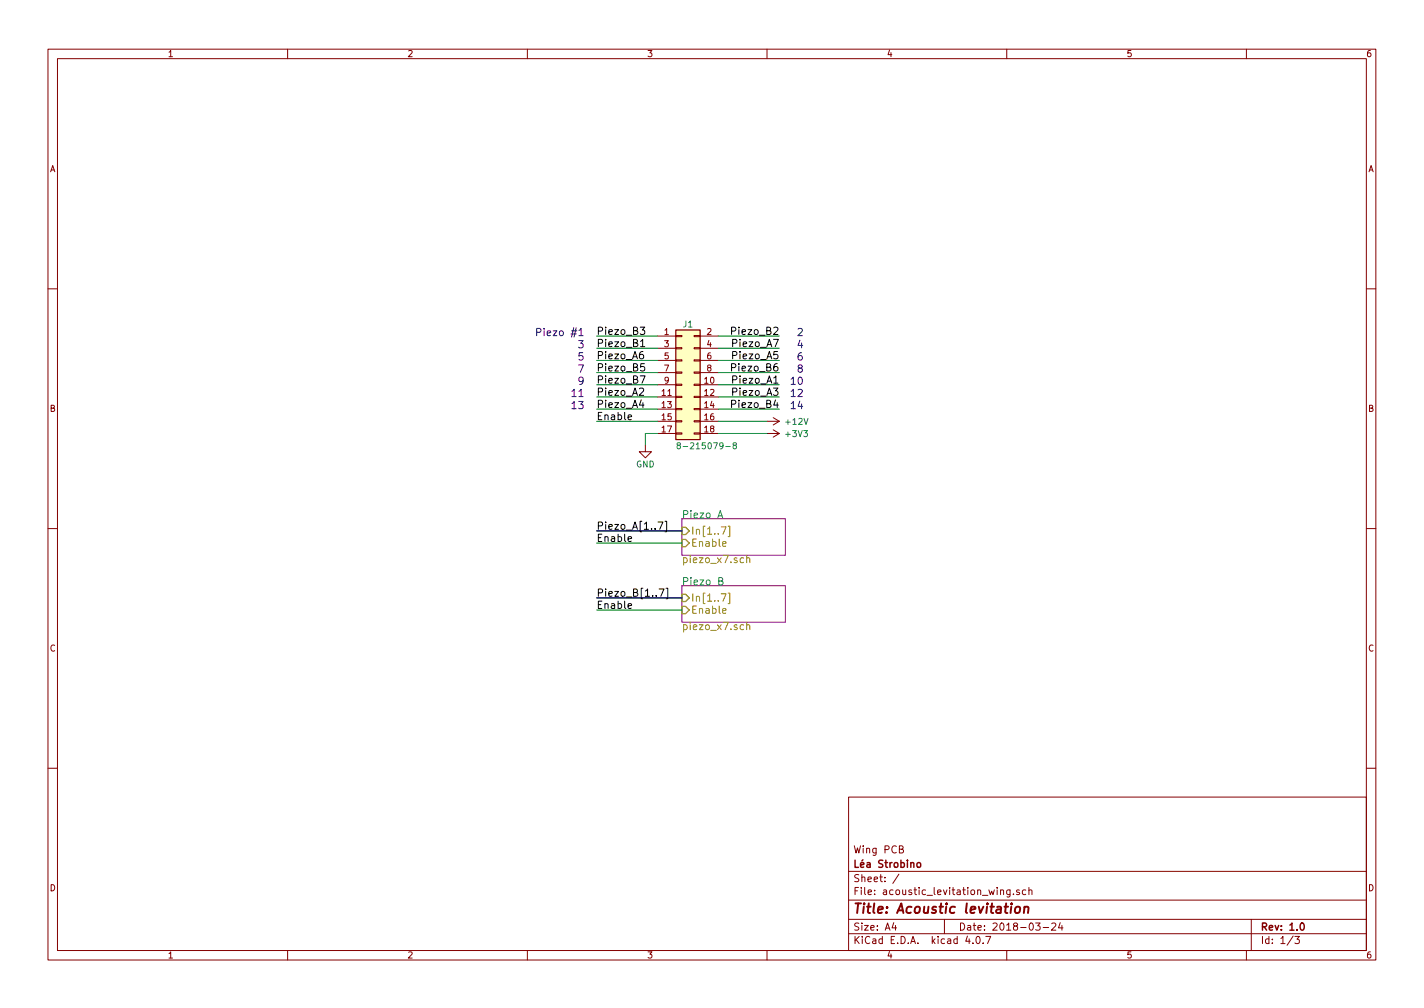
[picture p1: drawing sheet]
EESchema Schematic File Version 2
LIBS:power
LIBS:device
LIBS:transistors
LIBS:conn
LIBS:linear
LIBS:regul
LIBS:74xx
LIBS:cmos4000
LIBS:adc-dac
LIBS:memory
LIBS:xilinx
LIBS:microcontrollers
LIBS:dsp
LIBS:microchip
LIBS:analog_switches
LIBS:motorola
LIBS:texas
LIBS:intel
LIBS:audio
LIBS:interface
LIBS:digital-audio
LIBS:philips
LIBS:display
LIBS:cypress
LIBS:siliconi
LIBS:opto
LIBS:atmel
LIBS:contrib
LIBS:valves
LIBS:library
LIBS:acoustic_levitation_wing-cache
EELAYER 25 0
EELAYER END
$Descr A4 11693 8268
encoding utf-8
Sheet 1 3
Title "Acoustic levitation"
Date "2018-03-24"
Rev "1.0"
Comp "Léa Strobino"
Comment1 "Wing PCB"
Comment2 ""
Comment3 ""
Comment4 ""
$EndDescr
$Sheet
S 5600 4250 850  300 
U 5AB0E51A
F0 "Piezo A" 60
F1 "piezo_x7.sch" 60
F2 "In[1..7]" I L 5600 4350 60 
F3 "Enable" I L 5600 4450 60 
$EndSheet
$Sheet
S 5600 4800 850  300 
U 5AB0F1A6
F0 "Piezo B" 60
F1 "piezo_x7.sch" 60
F2 "In[1..7]" I L 5600 4900 60 
F3 "Enable" I L 5600 5000 60 
$EndSheet
$Comp
L Conn_02x09_Odd_Even J1
U 1 1
P 5600 3150
F 0 "J1" H 5650 3650 50  0000 C CNN
F 1 "8-215079-8" H 5550 2650 50  0000 L CNN
F 2 "footprints:TE_8-215079-8" H 5600 3150 50  0001 C CNN
F 3 "" H 5600 3150 50  0001 C CNN
F 4 "TE Connectivity AMP Connectors" H 5600 3150 60  0001 C CNN "Manufacturer"
F 5 "8-215079-8" H 5600 3150 60  0001 C CNN "ManufacturerPartNumber"
F 6 "Digi-Key" H 5600 3150 60  0001 C CNN "Supplier1"
F 7 "A99466CT-ND" H 5600 3150 60  0001 C CNN "Supplier1PartNumber"
	1    5600 3150
	1    0    0    -1  
$EndComp
Wire Wire Line
	5400 2750 4900 2750
Text Label 4900 2750 0    60   ~ 0
Piezo_B3
Wire Wire Line
	5400 2850 4900 2850
Text Label 4900 2850 0    60   ~ 0
Piezo_B1
Wire Wire Line
	5400 2950 4900 2950
Text Label 4900 2950 0    60   ~ 0
Piezo_A6
Wire Wire Line
	5400 3050 4900 3050
Text Label 4900 3050 0    60   ~ 0
Piezo_B5
Wire Wire Line
	5400 3150 4900 3150
Text Label 4900 3150 0    60   ~ 0
Piezo_B7
Wire Wire Line
	5400 3250 4900 3250
Text Label 4900 3250 0    60   ~ 0
Piezo_A2
Wire Wire Line
	5400 3350 4900 3350
Text Label 4900 3350 0    60   ~ 0
Piezo_A4
Wire Wire Line
	5900 2750 6400 2750
Text Label 6400 2750 2    60   ~ 0
Piezo_B2
Wire Wire Line
	5900 2850 6400 2850
Text Label 6400 2850 2    60   ~ 0
Piezo_A7
Wire Wire Line
	5900 2950 6400 2950
Text Label 6400 2950 2    60   ~ 0
Piezo_A5
Wire Wire Line
	5900 3050 6400 3050
Text Label 6400 3050 2    60   ~ 0
Piezo_B6
Wire Wire Line
	5900 3150 6400 3150
Text Label 6400 3150 2    60   ~ 0
Piezo_A1
Wire Wire Line
	5900 3250 6400 3250
Text Label 6400 3250 2    60   ~ 0
Piezo_A3
Wire Wire Line
	5900 3350 6400 3350
Text Label 6400 3350 2    60   ~ 0
Piezo_B4
Wire Wire Line
	5400 3550 5300 3550
Wire Wire Line
	5300 3550 5300 3650
$Comp
L GND #PWR01
U 1 1
P 5300 3650
F 0 "#PWR01" H 5300 3400 50  0001 C CNN
F 1 "GND" H 5300 3500 50  0000 C CNN
F 2 "" H 5300 3650 50  0001 C CNN
F 3 "" H 5300 3650 50  0001 C CNN
	1    5300 3650
	1    0    0    -1  
$EndComp
Wire Wire Line
	5400 3450 4900 3450
Text Label 4900 3450 0    60   ~ 0
Enable
$Comp
L +12V #PWR02
U 1 1
P 6300 3450
F 0 "#PWR02" H 6300 3300 50  0001 C CNN
F 1 "+12V" V 6300 3590 50  0000 L CNN
F 2 "" H 6300 3450 50  0001 C CNN
F 3 "" H 6300 3450 50  0001 C CNN
	1    6300 3450
	0    1    1    0   
$EndComp
$Comp
L +3V3 #PWR03
U 1 1
P 6300 3550
F 0 "#PWR03" H 6300 3400 50  0001 C CNN
F 1 "+3V3" V 6300 3690 50  0000 L CNN
F 2 "" H 6300 3550 50  0001 C CNN
F 3 "" H 6300 3550 50  0001 C CNN
	1    6300 3550
	0    1    1    0   
$EndComp
Wire Wire Line
	5900 3450 6300 3450
Wire Wire Line
	5900 3550 6300 3550
Wire Wire Line
	5600 4450 4900 4450
Text Label 4900 4450 0    60   ~ 0
Enable
Wire Bus Line
	5600 4350 4900 4350
Text Label 4900 4350 0    60   ~ 0
Piezo_A[1..7]
Wire Wire Line
	5600 5000 4900 5000
Text Label 4900 5000 0    60   ~ 0
Enable
Wire Bus Line
	5600 4900 4900 4900
Text Label 4900 4900 0    60   ~ 0
Piezo_B[1..7]
Text Notes 6600 2750 2    60   ~ 0
2
Text Notes 6600 2850 2    60   ~ 0
4
Text Notes 6600 2950 2    60   ~ 0
6
Text Notes 6600 3050 2    60   ~ 0
8
Text Notes 6600 3150 2    60   ~ 0
10
Text Notes 6600 3250 2    60   ~ 0
12
Text Notes 6600 3350 2    60   ~ 0
14
Text Notes 4800 2750 2    60   ~ 0
Piezo #1
Text Notes 4800 2850 2    60   ~ 0
3
Text Notes 4800 2950 2    60   ~ 0
5
Text Notes 4800 3050 2    60   ~ 0
7
Text Notes 4800 3150 2    60   ~ 0
9
Text Notes 4800 3250 2    60   ~ 0
11
Text Notes 4800 3350 2    60   ~ 0
13
$EndSCHEMATC
